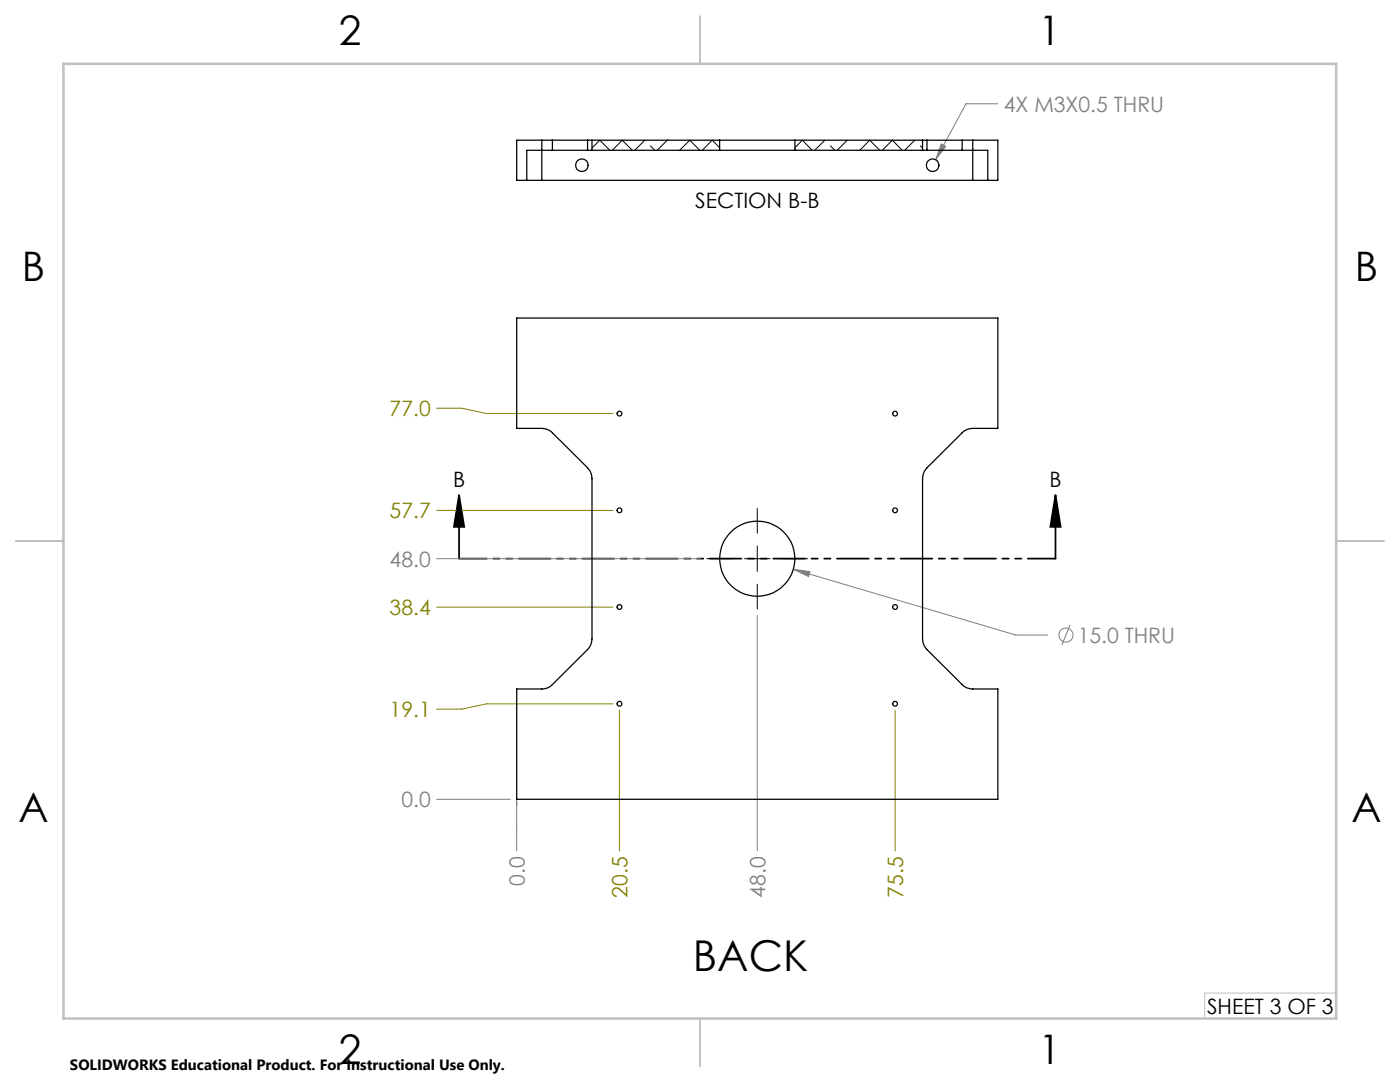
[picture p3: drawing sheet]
<svg xmlns="http://www.w3.org/2000/svg" width="279mm" height="216mm" viewBox="0 0 279 216" stroke-linecap="round" stroke-linejoin="round" font-family="sans-serif">
<g fill="none" stroke="#808080" stroke-width=".2">
<path d="M187.9 28.7l.8 .5-2 2.7zM199.1 20.7h-6.3l-6.1 11.2M87.1 111.5h52.7M158.3 113.6l3.3 .5-.2 .9zM158.3 113.6l44.4 13.1h6.4M151.1 122.8v47M213.5 124.7l-1.6 4M87.1 159.5h14.7M103.1 159.8v10"/>
<circle cx="212.7" cy="126.7" r="1.4"/>
</g>
<path d="M91.6 98.8l1 6.3h-2zM91.6 98.8v12.7M210.6 98.8l1.1 6.3h-2.1zM210.6 98.8v12.7" fill="none" stroke="#000" stroke-width=".35"/>
<path d="M141.1 111.5h4.9M148.6 111.5h5.1M151.1 101.5v4.9M151.1 108.9v5.1M151.1 116.6v4.9M156.2 111.5h5" fill="none" stroke="#000" stroke-width=".2"/>
<path d="M210.7 111.5h-119.1" fill="none" stroke="#000" stroke-width=".35" stroke-dasharray="6.3 1.3 1.3 1.3 1.3 1.3" stroke-dashoffset=".8"/>
<path d="M87.1 81.5h5l5 1h25.2M87.1 101.8h35.2M87.1 121.1h35.2M122.3 140.4h-25.2l-5 1.1h-5M123.6 141.7v28.1M178.6 141.7v28.1" fill="none" stroke="#808000" stroke-width=".2"/>
<path d="M266.7 198.2h-26.3v5" fill="none" stroke="#c0c0c0" stroke-width=".2"/>
<path d="M139.7 3.2v9.5M3.1 107.9h9.6M266.7 107.9h9.5M139.7 203.2v9.6" fill="none" stroke="#c0c0c0" stroke-width=".25"/>
<path d="M12.7 12.7h254v190.5h-254z" fill="none" stroke="#c0c0c0" stroke-width=".5"/>
<path d="M210.6 98.8l1.1 6.3h-2.1zM91.6 98.8l1 6.3h-2z" fill="#000"/>
<path d="M158.3 113.6l3.1 1.4 .2-.9zM187.9 28.7l-1.2 3.2 2-2.7z" fill="#808080"/>
<g fill="none" stroke="#000" stroke-width=".25">
<path d="M105.1 36h3M108.1 28h2.1M108.1 28h-5v8h2M108.1 28v8M108.1 36h86M110.2 30h-5.1v6M110.2 30h7.1M110.2 28h7.1M110.2 28v2M117.3 28h.8M117.3 30h.8M117.3 28v2"/>
<path d="M118.1 28v2M118.1 30h25.5M118.1 28h25.5M143.6 28h15M143.6 30h15M143.6 28v2M158.6 30h25.5M158.6 28h25.5M158.6 28v2M184.1 28h.9M184.1 30h.9M184.1 28v2"/>
<path d="M185 30h7M185 28h7M185 28v2M192 28h2.1M192 30h5.1v6M192 28v2M194.1 36h3M194.1 28h5v8h-2M194.1 28v8M103.1 63.5h96v22h-5a3.1 3.1 0 0 0-2.1 .9l-7 6.9a3.3 3.3 0 0 0-.9 2.2v32a3.3 3.3 0 0 0 .9 2.1l7 7a2.73 2.73 0 0 0 2.1 .9h5v22h-96v-22h5a2.73 2.73 0 0 0 2.1-.9l7.1-7a3.3 3.3 0 0 0 .8-2.1v-32a3.3 3.3 0 0 0-.8-2.2l-7.1-6.9a3.1 3.1 0 0 0-2.1-.9h-5z"/>
<circle cx="116.1" cy="33" r="1.25"/>
<circle cx="186.1" cy="33" r="1.26"/>
<circle cx="123.6" cy="82.5" r=".48"/>
<circle cx="178.6" cy="82.5" r=".48"/>
<circle cx="123.6" cy="101.8" r=".48"/>
<circle cx="151.1" cy="111.5" r="7.5"/>
<circle cx="178.6" cy="101.8" r=".48"/>
<circle cx="123.6" cy="121.1" r=".48"/>
<circle cx="178.6" cy="121.1" r=".48"/>
<circle cx="123.6" cy="140.4" r=".48"/>
<circle cx="178.6" cy="140.4" r=".48"/>
</g>
<g fill="none" stroke="#000" stroke-width=".2">
<path d="M118.1 29.5l1.6-1.5 2 2M122.2 30l2-2 2 2M128.7 28l-2 2M129.8 29.1l.9 .9M133.2 28l-2 2M133.2 28h.1M135.6 30l2.1-2 2 2M143.6 29.5l-1.5-1.5-1.9 2M158.6 29.5l1.5-1.5 2 2M164.6 28l-2 2M165.7 29.1l.9 .9M169.1 28l-2 2"/>
<path d="M171.6 30l2-2 2 2M176.1 30l2-2 2 2M182.6 28l-2 2M183.7 29.1l.4 .4"/>
</g>
<text font-size="8.5" x="138.3" y="193.7">BACK</text>
<g font-size="8.1">
<text x="67.6" y="8.9">2</text>
<text x="207.3" y="8.9">1</text>
<text x="4.4" y="56.2">B</text>
<text x="270.4" y="56.2">B</text>
<text x="3.7" y="164.1">A</text>
<text x="269.7" y="164.1">A</text>
<text x="67.6" y="212.4">2</text>
<text x="207.3" y="212.4">1</text>
</g>
<g font-size="4.2" fill="#808080">
<text x="200.3" y="22.3">4X M3X0.5 THRU</text>
<text x="77.8" y="113.1">48.0</text>
<text x="215.1" y="128.3">15.0 THRU</text>
<text x="80.1" y="161.1">0.0</text>
<text x="104.7" y="176.8" transform="rotate(-90 104.7 176.8)">0.0</text>
<text x="152.8" y="179.2" transform="rotate(-90 152.8 179.2)">48.0</text>
</g>
<g font-size="4.2">
<text x="138.7" y="41.6">SECTION B-B</text>
<text x="90.4" y="97.1">B</text>
<text x="209.5" y="97.1">B</text>
<text x="240.9" y="202.4">SHEET 3 OF 3</text>
</g>
<g font-size="4.2" fill="#808000">
<text x="77.8" y="83">77.0</text>
<text x="77.8" y="103.4">57.7</text>
<text x="77.8" y="122.7">38.4</text>
<text x="77.8" y="143.1">19.1</text>
<text x="125.3" y="179.2" transform="rotate(-90 125.3 179.2)">20.5</text>
<text x="180.2" y="179.2" transform="rotate(-90 180.2 179.2)">75.5</text>
</g>
<text font-size="3" x="14" y="213.5">SOLIDWORKS Educational Product. For Instructional Use Only.</text>
</svg>
